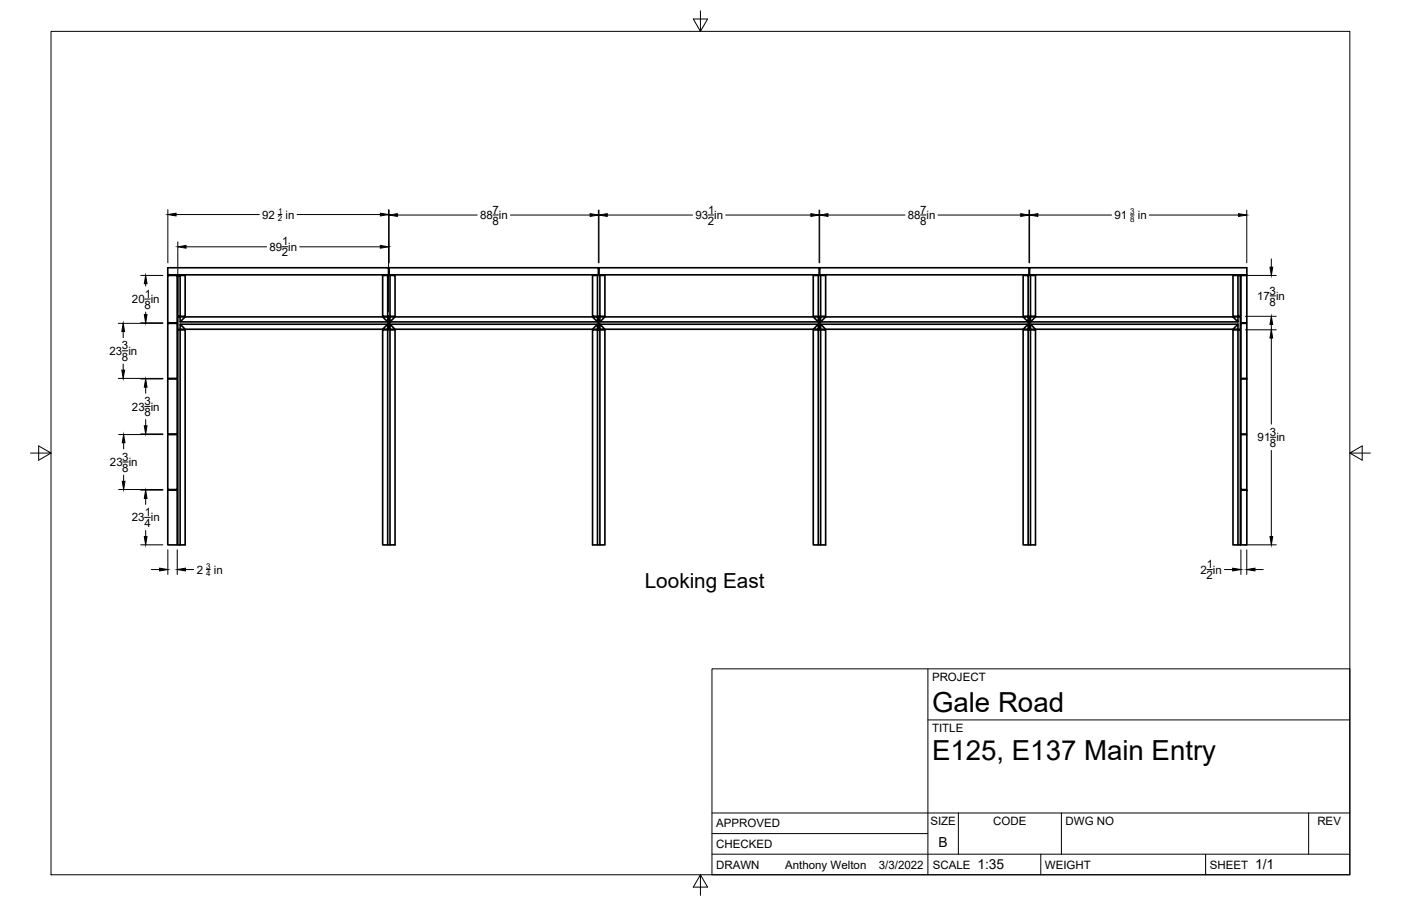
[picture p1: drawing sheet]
<svg xmlns="http://www.w3.org/2000/svg" width="432mm" height="279mm" viewBox="0 0 432 279" stroke-linecap="round" stroke-linejoin="round" font-family="sans-serif">
<!-- layer: Visible -->
<g fill="none" stroke="#000" stroke-width=".51">
<path d="M51.7 99.7h2.9v17h-2.9zM51.7 82.6h68v2.2h-68zM51.7 84.9h2.9v14.6h-2.9zM55.5 84.9v12.6h-.7v-12.6h2.3v12.6h-1.6M55.5 97.7h1.6M55.5 100v1.5M117.9 97.7h1.6v1.6zM117.9 97.7h-60.8l-1.6 1.6M119.5 84.9v12.6h.7M119.5 99.3h-64v-1.6h-.7v3.8h63.1M119.5 100h-64l1.6 1.5M119.5 97.7h.2v3.8h-.2"/>
<path d="M119.9 82.6h64.5v2.2h-64.5zM120.2 84.9v12.6h1.6v-12.6h-3.9v12.6h1.6M120.2 97.7h1.6l-1.6 1.6zM120.2 100l1.6 1.5h-1.6zM120.2 97.7h-.3v3.8h.3M120.2 100h63.9M120.2 99.3h63.9M121.8 97.7h60.8M182.6 97.7h1.5v1.6zM184.1 84.9v12.6h.8M184.1 97.7h.3v3.8h-62.6M184.6 82.6h67.9v2.2h-67.9z"/>
<path d="M184.9 84.9v12.6h1.5v-12.6h-3.8v12.6h1.5M184.9 100l1.5 1.5h-1.5zM184.9 97.7h65.8M184.9 100h67.3M186.4 97.7l-1.5 1.6M250.7 84.9h3.8v12.6h-3.8zM250.7 97.7h1.5v1.6zM252.2 99.3h-67.3v-1.6h-.3v3.8h.3M252.2 97.7h.3v3.8h-.3M252.2 84.9v12.6M252.6 82.6h64.5v2.2h-64.5zM252.9 97.7h1.6"/>
<path d="M252.9 84.9v12.6M252.9 100v1.5M315.3 97.7h1.6v1.6zM315.3 97.7h-60.8l-1.6 1.6M316.9 84.9v12.6h-1.6v-12.6h3.9v12.6h-1.6v-12.6M316.9 99.3h-64v-1.6h-.3v3.8h62.7M316.9 100h-64l1.6 1.5M316.9 97.5h.7M316.9 97.7h.2v3.8h-.2M317.3 82.6h67v2.2h-67zM317.6 97.7h1.6M317.6 100v1.5"/>
<path d="M380 97.7h1.6v1.6zM380 97.7h-60.8l-1.6 1.6M381.6 84.9v12.6h.7v-12.6h-2.3v12.6h1.6M381.6 99.3h-64v-1.6h-.3v3.8h62.7M381.6 100h-64l1.6 1.5M381.6 97.7h.7v3.8h-.7M382.5 99.7h1.8v17h-1.8zM382.5 84.9h1.8v14.6h-1.8zM51.7 116.9h2.9v16.9h-2.9zM54.8 101.7h2.3v66.3h-2.3zM55.5 101.7v66.3M117.9 101.7h3.9v66.3h-3.9z"/>
<path d="M118.6 100.9l.9-.9v1.5h-1.6zM119.5 101.7v66.3M120.2 101.7v66.3M182.6 101.5l1.5-1.5v1.5M184.1 101.7h-1.5v66.3h3.8v-66.3h-1.5M186.4 101.5h64.3M250.7 101.5l1.5-1.5v1.5zM252.2 101.7h.7v66.3M252.9 101.7h1.6v66.3h-3.8v-66.3h1.5v66.3M316.8 100.1l.1 1.4h-1.6zM316.9 101.7h.7v66.3M317.6 101.7h1.6v66.3h-3.9v-66.3h1.6v66.3"/>
<path d="M381.1 100.4l.5-.4v1.5h-1.6zM381.6 101.7h.7v66.3h-2.3v-66.3h1.6v66.3M382.5 116.9h1.8v16.9h-1.8zM51.7 134h2.9v17h-2.9zM382.5 134h1.8v17h-1.8zM51.7 151.2h2.9v16.8h-2.9zM382.5 151.2h1.8v16.8h-1.8zM184.1 168v-66.3h.8v66.3"/>
</g>
<!-- layer: Border -->
<path d="M15.7 9.7h400.3v260.1h-400.3zM215.9 3.3v6.4l-2.2-3.8h4.4l-2.2 3.8M9.4 139.7h6.3l-3.8-2.2v4.4l3.8-2.2M416 139.7l3.8 2.2v-4.4l-3.8 2.2h6.4M215.9 269.8l2.2 3.8h-4.4l2.2-3.8v6.3" fill="none" stroke="#000" stroke-width=".31"/>
<!-- layer: Titleblock -->
<path d="M219.4 206.3h196.6v63.5h-196.6zM286 206.3v63.5M286 222h130M219.4 257.1h66.6M219.4 250.7h196.6M295.4 250.7v12.7M327.1 250.7v12.7M403.3 250.7v12.7M219.4 263.4h196.6M320.8 263.4v6.4M371.6 263.4v6.4" fill="none" stroke="#000" stroke-width=".31"/>
<!-- layer: Dimensions -->
<g fill="none" stroke="#000" stroke-width=".31">
<path d="M51.7 64.6v16.4M54.3 66.2h25.6M54.8 74.6v21.6M57.3 76.1h24.9M85.7 66.1h1.2M87 76.1h1.7M91.5 66.2h25.7M92.4 76.1h24.8M119.8 64.6v31.6M119.9 64.8v16.2M122.5 66.3h24.6M151.9 66.3h1.7"/>
<path d="M157.3 66.3h24.6M184.4 64.8v16.2M184.6 64.8v16.2M187.2 66.3h26.2M218.2 66.3h1.7M223.6 66.3h26.3M252.5 64.8v16.2M252.6 64.8v16.2M255.2 66.3h23.7M283.7 66.3h1.7M289.1 66.3h25.5M317.1 64.8v16.2"/>
<path d="M317.3 64.8v16.2M319.9 66.3h22.7M348.4 66.3h1.2M354.2 66.3h27.5M384.3 64.8v16.2M391.8 79.9v2.5M36.4 99.7h13.8M43.4 99.5h6.8M43.4 84.9h6.8M44.6 92.2h1.7M44.9 87.5v.7M44.9 96.3v.7"/>
<path d="M383.8 84.9h9.6M383.8 97.5h9.6M391.4 91.2h1.7M36.4 116.7h13.8M37.7 108.2h1.7M38 102.3v1.8M38 112.3v1.9M43.4 116.9h6.8M44.9 119.4v1.9M383.8 101.7h9.6M391.8 100.1v2.5M391.8 104.2v26.6"/>
<path d="M36.6 134h13.6M38.1 136.5v1.9M43.4 133.8h6.8M44.6 125.3h1.7M44.9 129.4v1.9M391.5 134.9h1.7M391.8 138.9v26.6M36.6 151h13.6M37.8 142.5h1.7M38.1 146.5v1.9M43.4 151.2h6.8M44.6 159.6h1.7"/>
<path d="M44.9 153.7v1.9M43.4 168h6.8M44.9 163.6v1.9M46.7 175.6h2.5M51.7 169.5v7.7M54.6 169.5v7.7M57.2 175.6h2.5M63.6 175.6h1.2M372 175.6h1.7M377.4 175.6h2.5M382.5 169.5v7.7M383.8 168h9.6"/>
<path d="M384.3 169.5v7.7M386.8 175.6h2.5"/>
</g>
<g fill="#000" stroke="#000" stroke-width=".31">
<path d="M51.7 66.2l2.6-.5v.9zM54.8 76.1l2.5-.4v.8zM117.2 65.7l2.6 .5-2.6 .4zM117.2 75.7l2.6 .4-2.6 .4zM119.9 66.3l2.6-.4v.8zM181.9 65.9l2.5 .4-2.5 .4zM184.6 66.3l2.6-.4v.8zM249.9 65.9l2.6 .4-2.6 .4zM252.6 66.3l2.6-.4v.8zM314.6 65.9l2.5 .4-2.5 .4zM317.3 66.3l2.6-.4v.8zM381.7 65.9l2.6 .4-2.6 .4z"/>
<path d="M44.5 97h.8l-.4 2.5zM44.9 84.9l.4 2.6h-.8zM391.4 82.4h.9l-.5 2.5zM37.5 114.2h.9l-.4 2.5zM38 99.7l.4 2.6h-.9zM44.9 116.9l.4 2.5h-.8zM391.8 97.5l.5 2.6h-.9zM391.8 101.7l.5 2.5h-.9zM38.1 134l.4 2.5h-.8zM44.5 131.3h.8l-.4 2.5zM37.7 148.4h.8l-.4 2.6zM44.9 151.2l.4 2.5h-.8z"/>
<path d="M44.5 165.5h.8l-.4 2.5zM49.2 175.2l2.5 .4-2.5 .5zM54.6 175.6l2.6-.4v.9zM379.9 175.2l2.6 .4-2.6 .5zM384.3 175.6l2.5-.4v.9zM391.4 165.5h.9l-.5 2.5z"/>
</g>
<g font-size="8.5">
<text x="287.3" y="219.5">Gale Road</text>
<text x="287.3" y="234.5">E125, E137 Main Entry</text>
</g>
<text font-size="6.4" x="198.7" y="181.3">Looking East</text>
<g font-size="4.3">
<text x="289.3" y="261.2">B</text>
<text x="301.2" y="268.1">1:35</text>
<text x="386.8" y="268.1">1/1</text>
</g>
<g font-size="3.5">
<text x="151.7" y="65.9">7</text>
<text x="218.2" y="65.9">1</text>
<text x="283.6" y="65.9">7</text>
<text x="80.8" y="67.4">92</text>
<text x="88" y="67.4">in</text>
<text x="148" y="67.6">88 in</text>
<text x="151.8" y="69.3">8</text>
<text x="214.3" y="67.6">93 in</text>
<text x="218.1" y="69.3">2</text>
<text x="279.8" y="67.6">88 in</text>
<text x="283.6" y="69.3">8</text>
<text x="343.5" y="67.6">91</text>
<text x="350.7" y="67.6">in</text>
<text x="83.1" y="77.4">89 in</text>
<text x="87" y="75.7">1</text>
<text x="86.9" y="79.1">2</text>
<text x="40.7" y="93.5">20 in</text>
<text x="44.5" y="95.2">8</text>
<text x="44.6" y="91.8">1</text>
<text x="387.5" y="92.5">17 in</text>
<text x="391.3" y="90.8">3</text>
<text x="391.3" y="94.3">8</text>
<text x="37.6" y="107.8">3</text>
<text x="33.8" y="109.5">23 in</text>
<text x="37.6" y="111.2">8</text>
<text x="44.5" y="124.9">3</text>
<text x="40.7" y="126.6">23 in</text>
<text x="44.5" y="128.3">8</text>
<text x="387.6" y="136.1">91 in</text>
<text x="391.4" y="134.4">3</text>
<text x="391.4" y="137.9">8</text>
<text x="33.9" y="143.7">23 in</text>
<text x="37.7" y="142">3</text>
<text x="37.7" y="145.5">8</text>
<text x="40.6" y="160.8">23 in</text>
<text x="44.6" y="159.1">1</text>
<text x="44.5" y="162.5">4</text>
<text x="60.6" y="176.9">2</text>
<text x="65.9" y="176.9">in</text>
<text x="370" y="176.9">2 in</text>
<text x="371.9" y="178.6">2</text>
<text x="372" y="175.2">1</text>
<text x="287.3" y="210.1">PROJECT</text>
<text x="287.3" y="225.8">TITLE</text>
<text x="220.7" y="255.2">APPROVED</text>
<text x="286.7" y="254.5">SIZE</text>
<text x="306.1" y="254.5">CODE</text>
<text x="328.4" y="254.5">DWG NO</text>
<text x="406" y="254.5">REV</text>
<text x="220.7" y="261.5">CHECKED</text>
<text x="220.7" y="267.9">DRAWN</text>
<text x="242" y="267.9">Anthony Welton</text>
<text x="270.9" y="267.9">3/3/2022</text>
<text x="287.5" y="267.9">SCALE</text>
<text x="322.1" y="267.9">WEIGHT</text>
<text x="372.9" y="267.9">SHEET</text>
</g>
<g font-size="2.5">
<text x="85.7" y="65.8">1</text>
<text x="348.3" y="66">3</text>
<text x="85.7" y="68.2">2</text>
<text x="348.3" y="68.4">8</text>
<text x="63.5" y="175.3">3</text>
<text x="63.5" y="177.7">4</text>
</g>
</svg>
